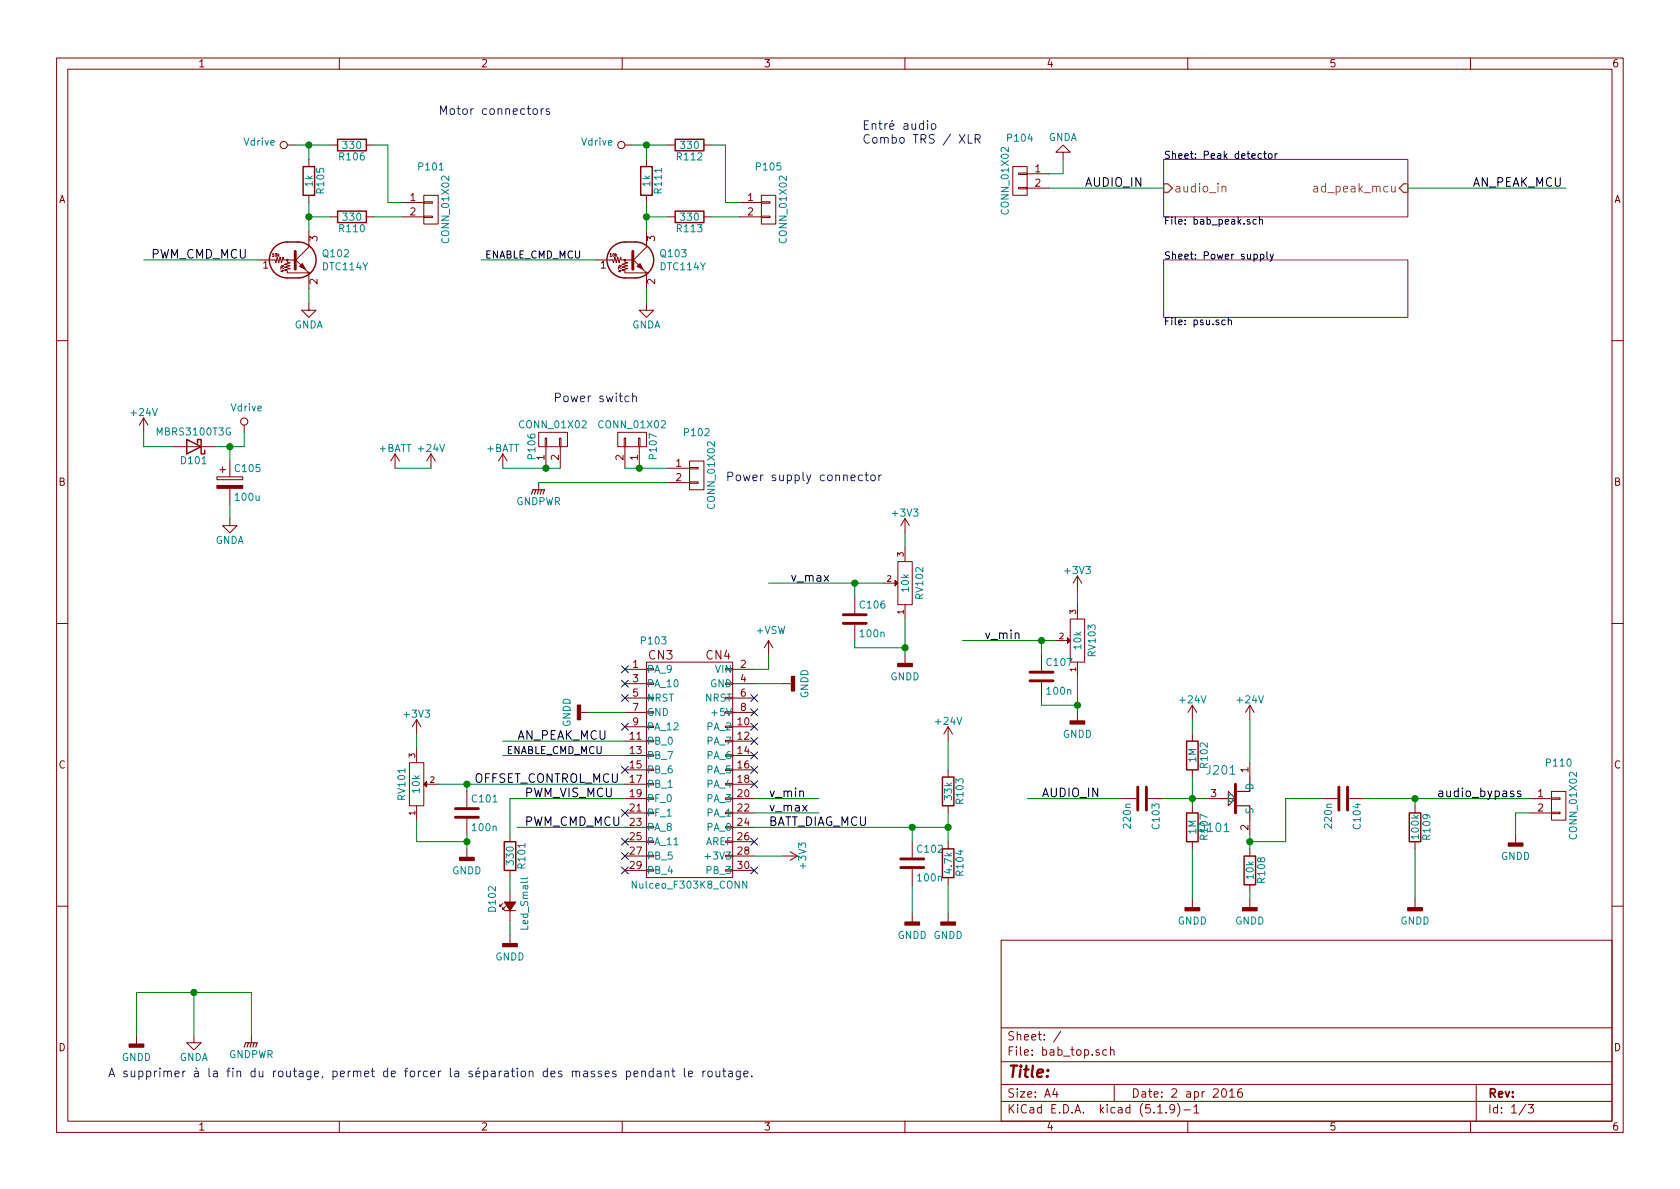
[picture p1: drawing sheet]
EESchema Schematic File Version 4
LIBS:bab_top-cache
EELAYER 30 0
EELAYER END
$Descr A4 11693 8268
encoding utf-8
Sheet 1 3
Title ""
Date "2 apr 2016"
Rev ""
Comp ""
Comment1 ""
Comment2 ""
Comment3 ""
Comment4 ""
$EndDescr
$Sheet
S 8100 1100 1700 400 
U 56FE9162
F0 "Peak detector" 50
F1 "bab_peak.sch" 50
F2 "ad_peak_mcu" I R 9800 1300 60 
F3 "audio_in" I L 8100 1300 60 
$EndSheet
$Comp
L power:+3V3 #PWR01
U 1 1
P 2900 5100
F 0 "#PWR01" H 2900 4950 50  0001 C CNN
F 1 "+3V3" H 2900 5240 50  0000 C CNN
F 2 "" H 2900 5100 50  0000 C CNN
F 3 "" H 2900 5100 50  0000 C CNN
	1    2900 5100
	1    0    0    -1  
$EndComp
Text Label 10250 1300 0    60   ~ 0
AN_PEAK_MCU
Text Label 3600 5150 0    60   ~ 0
AN_PEAK_MCU
$Comp
L Device:R R103
U 1 1
P 6600 5500
F 0 "R103" V 6680 5500 50  0000 C CNN
F 1 "33k" V 6600 5500 50  0000 C CNN
F 2 "Capacitors_SMD:C_0805_HandSoldering" V 6530 5500 50  0001 C CNN
F 3 "" H 6600 5500 50  0000 C CNN
	1    6600 5500
	1    0    0    -1  
$EndComp
$Comp
L Device:R R104
U 1 1
P 6600 6000
F 0 "R104" V 6680 6000 50  0000 C CNN
F 1 "4.7k" V 6600 6000 50  0000 C CNN
F 2 "Capacitors_SMD:C_0805_HandSoldering" V 6530 6000 50  0001 C CNN
F 3 "" H 6600 6000 50  0000 C CNN
	1    6600 6000
	1    0    0    -1  
$EndComp
$Comp
L power:GNDD #PWR02
U 1 1
P 6600 6350
F 0 "#PWR02" H 6600 6100 50  0001 C CNN
F 1 "GNDD" H 6600 6200 50  0000 C CNN
F 2 "" H 6600 6350 50  0000 C CNN
F 3 "" H 6600 6350 50  0000 C CNN
	1    6600 6350
	1    0    0    -1  
$EndComp
$Comp
L Device:C C102
U 1 1
P 6350 6000
F 0 "C102" H 6375 6100 50  0000 L CNN
F 1 "100n" H 6375 5900 50  0000 L CNN
F 2 "Capacitors_SMD:C_0805_HandSoldering" H 6388 5850 50  0001 C CNN
F 3 "" H 6350 6000 50  0000 C CNN
	1    6350 6000
	1    0    0    -1  
$EndComp
$Comp
L power:GNDD #PWR03
U 1 1
P 6350 6350
F 0 "#PWR03" H 6350 6100 50  0001 C CNN
F 1 "GNDD" H 6350 6200 50  0000 C CNN
F 2 "" H 6350 6350 50  0000 C CNN
F 3 "" H 6350 6350 50  0000 C CNN
	1    6350 6350
	1    0    0    -1  
$EndComp
$Comp
L power:+3V3 #PWR04
U 1 1
P 5450 5950
F 0 "#PWR04" H 5450 5800 50  0001 C CNN
F 1 "+3V3" H 5450 6090 50  0000 C CNN
F 2 "" H 5450 5950 50  0000 C CNN
F 3 "" H 5450 5950 50  0000 C CNN
	1    5450 5950
	0    1    1    0   
$EndComp
$Comp
L power:GNDD #PWR06
U 1 1
P 4100 4950
F 0 "#PWR06" H 4100 4700 50  0001 C CNN
F 1 "GNDD" H 4100 4800 50  0000 C CNN
F 2 "" H 4100 4950 50  0000 C CNN
F 3 "" H 4100 4950 50  0000 C CNN
	1    4100 4950
	0    1    1    0   
$EndComp
$Comp
L power:GNDD #PWR07
U 1 1
P 950 7200
F 0 "#PWR07" H 950 6950 50  0001 C CNN
F 1 "GNDD" H 950 7050 50  0000 C CNN
F 2 "" H 950 7200 50  0000 C CNN
F 3 "" H 950 7200 50  0000 C CNN
	1    950  7200
	1    0    0    -1  
$EndComp
$Comp
L power:GNDA #PWR08
U 1 1
P 1350 7200
F 0 "#PWR08" H 1350 6950 50  0001 C CNN
F 1 "GNDA" H 1350 7050 50  0000 C CNN
F 2 "" H 1350 7200 50  0000 C CNN
F 3 "" H 1350 7200 50  0000 C CNN
	1    1350 7200
	1    0    0    -1  
$EndComp
$Comp
L bab_top-rescue:GNDPWR #PWR09
U 1 1
P 1750 7200
F 0 "#PWR09" H 1750 7000 50  0001 C CNN
F 1 "GNDPWR" H 1750 7070 50  0000 C CNN
F 2 "" H 1750 7150 50  0000 C CNN
F 3 "" H 1750 7150 50  0000 C CNN
	1    1750 7200
	1    0    0    -1  
$EndComp
Text Notes 750  7500 0    60   ~ 0
A supprimer à la fin du routage, permet de forcer la séparation des masses pendant le routage.
$Comp
L power:GNDD #PWR010
U 1 1
P 5450 4750
F 0 "#PWR010" H 5450 4500 50  0001 C CNN
F 1 "GNDD" H 5450 4600 50  0000 C CNN
F 2 "" H 5450 4750 50  0000 C CNN
F 3 "" H 5450 4750 50  0000 C CNN
	1    5450 4750
	0    -1   -1   0   
$EndComp
NoConn ~ 5250 4950
NoConn ~ 5250 4850
NoConn ~ 4350 4850
NoConn ~ 5250 5850
Text Label 7550 1300 0    60   ~ 0
AUDIO_IN
$Comp
L Device:C C101
U 1 1
P 3250 5650
F 0 "C101" H 3275 5750 50  0000 L CNN
F 1 "100n" H 3275 5550 50  0000 L CNN
F 2 "Capacitors_SMD:C_0805_HandSoldering" H 3288 5500 50  0001 C CNN
F 3 "" H 3250 5650 50  0000 C CNN
	1    3250 5650
	1    0    0    -1  
$EndComp
$Comp
L power:GNDD #PWR011
U 1 1
P 3250 5900
F 0 "#PWR011" H 3250 5650 50  0001 C CNN
F 1 "GNDD" H 3250 5750 50  0000 C CNN
F 2 "" H 3250 5900 50  0000 C CNN
F 3 "" H 3250 5900 50  0000 C CNN
	1    3250 5900
	1    0    0    -1  
$EndComp
Text Label 3650 5750 0    60   ~ 0
PWM_CMD_MCU
Text Label 5350 5750 0    60   ~ 0
BATT_DIAG_MCU
Text Label 3300 5450 0    60   ~ 0
OFFSET_CONTROL_MCU
$Comp
L bab_top-rescue:CONN_01X02 P102
U 1 1
P 4850 3300
F 0 "P102" H 4850 3600 50  0000 C CNN
F 1 "CONN_01X02" V 4950 3300 50  0000 C CNN
F 2 "Connect:bornier2" H 4850 3300 50  0001 C CNN
F 3 "" H 4850 3300 50  0000 C CNN
	1    4850 3300
	1    0    0    -1  
$EndComp
$Comp
L bab_top-rescue:GNDPWR #PWR012
U 1 1
P 3750 3350
F 0 "#PWR012" H 3750 3150 50  0001 C CNN
F 1 "GNDPWR" H 3750 3220 50  0000 C CNN
F 2 "" H 3750 3300 50  0000 C CNN
F 3 "" H 3750 3300 50  0000 C CNN
	1    3750 3350
	1    0    0    -1  
$EndComp
$Comp
L power:+BATT #PWR013
U 1 1
P 3500 3250
F 0 "#PWR013" H 3500 3100 50  0001 C CNN
F 1 "+BATT" H 3500 3390 50  0000 C CNN
F 2 "" H 3500 3250 50  0000 C CNN
F 3 "" H 3500 3250 50  0000 C CNN
	1    3500 3250
	1    0    0    -1  
$EndComp
NoConn ~ 5250 5050
NoConn ~ 5250 5150
NoConn ~ 5250 5250
NoConn ~ 5250 5350
NoConn ~ 5250 6050
NoConn ~ 4350 5050
NoConn ~ 4350 4750
NoConn ~ 4350 4650
NoConn ~ 4350 5350
NoConn ~ 4350 5950
NoConn ~ 4350 6050
NoConn ~ 4350 5850
$Comp
L power:GNDA #PWR014
U 1 1
P 7400 1100
F 0 "#PWR014" H 7400 850 50  0001 C CNN
F 1 "GNDA" H 7400 950 50  0000 C CNN
F 2 "" H 7400 1100 50  0000 C CNN
F 3 "" H 7400 1100 50  0000 C CNN
	1    7400 1100
	-1   0    0    1   
$EndComp
Text Notes 6000 1000 0    60   ~ 0
Entré audio\nCombo TRS / XLR
$Comp
L power:+24V #PWR015
U 1 1
P 6600 5150
F 0 "#PWR015" H 6600 5000 50  0001 C CNN
F 1 "+24V" H 6600 5290 50  0000 C CNN
F 2 "" H 6600 5150 50  0000 C CNN
F 3 "" H 6600 5150 50  0000 C CNN
	1    6600 5150
	1    0    0    -1  
$EndComp
$Comp
L bab_top-rescue:CONN_01X02 P107
U 1 1
P 4400 3050
F 0 "P107" H 4350 3200 50  0000 C CNN
F 1 "CONN_01X02" V 4500 3050 50  0000 C CNN
F 2 "Pin_Headers:Pin_Header_Straight_1x02_Pitch2.54mm" H 4400 3050 50  0001 C CNN
F 3 "" H 4400 3050 50  0000 C CNN
	1    4400 3050
	0    1    -1   0   
$EndComp
Text Notes 3850 2800 0    60   ~ 0
Power switch
Text Notes 5050 3350 0    60   ~ 0
Power supply connector
Text Notes 3050 800  0    60   ~ 0
Motor connectors
$Sheet
S 8100 1800 1700 400 
U 56FE986E
F0 "Power supply" 50
F1 "psu.sch" 50
$EndSheet
$Comp
L bab_top-rescue:CONN_01X02 P106
U 1 1
P 3850 3050
F 0 "P106" H 3800 3200 50  0000 C CNN
F 1 "CONN_01X02" V 3950 3050 50  0000 C CNN
F 2 "Pin_Headers:Pin_Header_Straight_1x02_Pitch2.54mm" H 3850 3050 50  0001 C CNN
F 3 "" H 3850 3050 50  0000 C CNN
	1    3850 3050
	0    -1   -1   0   
$EndComp
Text Label 3650 5550 0    60   ~ 0
PWM_VIS_MCU
$Comp
L Device:R R101
U 1 1
P 3550 5950
F 0 "R101" V 3630 5950 50  0000 C CNN
F 1 "330" V 3550 5950 50  0000 C CNN
F 2 "Capacitors_SMD:C_0805_HandSoldering" V 3480 5950 50  0001 C CNN
F 3 "" H 3550 5950 50  0000 C CNN
	1    3550 5950
	1    0    0    -1  
$EndComp
$Comp
L bab_top-rescue:Led_Small D102
U 1 1
P 3550 6300
F 0 "D102" H 3500 6425 50  0000 L CNN
F 1 "Led_Small" H 3375 6200 50  0000 L CNN
F 2 "Pin_Headers:Pin_Header_Straight_1x02" V 3550 6300 50  0001 C CNN
F 3 "" V 3550 6300 50  0000 C CNN
	1    3550 6300
	0    -1   -1   0   
$EndComp
$Comp
L power:GNDD #PWR016
U 1 1
P 3550 6500
F 0 "#PWR016" H 3550 6250 50  0001 C CNN
F 1 "GNDD" H 3550 6350 50  0000 C CNN
F 2 "" H 3550 6500 50  0000 C CNN
F 3 "" H 3550 6500 50  0000 C CNN
	1    3550 6500
	1    0    0    -1  
$EndComp
$Comp
L bab_top-rescue:J201 Q101
U 1 1
P 8600 5550
F 0 "Q101" H 8450 5350 60  0000 C CNN
F 1 "J201" H 8500 5750 60  0000 C CNN
F 2 "TO_SOT_Packages_SMD:SOT-23_Handsoldering" H 8600 5550 60  0001 C CNN
F 3 "" H 8600 5550 60  0000 C CNN
	1    8600 5550
	1    0    0    -1  
$EndComp
$Comp
L Device:R R107
U 1 1
P 8300 5750
F 0 "R107" V 8380 5750 50  0000 C CNN
F 1 "1M" V 8300 5750 50  0000 C CNN
F 2 "Capacitors_SMD:C_0805_HandSoldering" V 8230 5750 50  0001 C CNN
F 3 "" H 8300 5750 50  0000 C CNN
	1    8300 5750
	1    0    0    -1  
$EndComp
$Comp
L power:GNDD #PWR017
U 1 1
P 8700 6250
F 0 "#PWR017" H 8700 6000 50  0001 C CNN
F 1 "GNDD" H 8700 6100 50  0000 C CNN
F 2 "" H 8700 6250 50  0000 C CNN
F 3 "" H 8700 6250 50  0000 C CNN
	1    8700 6250
	1    0    0    -1  
$EndComp
$Comp
L power:GNDD #PWR018
U 1 1
P 8300 6250
F 0 "#PWR018" H 8300 6000 50  0001 C CNN
F 1 "GNDD" H 8300 6100 50  0000 C CNN
F 2 "" H 8300 6250 50  0000 C CNN
F 3 "" H 8300 6250 50  0000 C CNN
	1    8300 6250
	1    0    0    -1  
$EndComp
$Comp
L Device:C C104
U 1 1
P 9350 5550
F 0 "C104" H 9375 5650 50  0000 L CNN
F 1 "220n" H 9375 5450 50  0000 L CNN
F 2 "Capacitors_SMD:C_0805_HandSoldering" H 9388 5400 50  0001 C CNN
F 3 "" H 9350 5550 50  0000 C CNN
	1    9350 5550
	0    1    1    0   
$EndComp
$Comp
L Device:R R109
U 1 1
P 9850 5750
F 0 "R109" V 9930 5750 50  0000 C CNN
F 1 "100k" V 9850 5750 50  0000 C CNN
F 2 "Capacitors_SMD:C_0805_HandSoldering" V 9780 5750 50  0001 C CNN
F 3 "" H 9850 5750 50  0000 C CNN
	1    9850 5750
	1    0    0    -1  
$EndComp
$Comp
L power:GNDD #PWR019
U 1 1
P 9850 6250
F 0 "#PWR019" H 9850 6000 50  0001 C CNN
F 1 "GNDD" H 9850 6100 50  0000 C CNN
F 2 "" H 9850 6250 50  0000 C CNN
F 3 "" H 9850 6250 50  0000 C CNN
	1    9850 6250
	1    0    0    -1  
$EndComp
Text Label 7250 5550 0    60   ~ 0
AUDIO_IN
$Comp
L power:+24V #PWR020
U 1 1
P 8700 5000
F 0 "#PWR020" H 8700 4850 50  0001 C CNN
F 1 "+24V" H 8700 5140 50  0000 C CNN
F 2 "" H 8700 5000 50  0000 C CNN
F 3 "" H 8700 5000 50  0000 C CNN
	1    8700 5000
	1    0    0    -1  
$EndComp
$Comp
L Device:R R102
U 1 1
P 8300 5250
F 0 "R102" V 8380 5250 50  0000 C CNN
F 1 "1M" V 8300 5250 50  0000 C CNN
F 2 "Capacitors_SMD:C_0805_HandSoldering" V 8230 5250 50  0001 C CNN
F 3 "" H 8300 5250 50  0000 C CNN
	1    8300 5250
	1    0    0    -1  
$EndComp
$Comp
L power:+24V #PWR021
U 1 1
P 8300 5000
F 0 "#PWR021" H 8300 4850 50  0001 C CNN
F 1 "+24V" H 8300 5140 50  0000 C CNN
F 2 "" H 8300 5000 50  0000 C CNN
F 3 "" H 8300 5000 50  0000 C CNN
	1    8300 5000
	1    0    0    -1  
$EndComp
$Comp
L Device:R R108
U 1 1
P 8700 6050
F 0 "R108" V 8780 6050 50  0000 C CNN
F 1 "10k" V 8700 6050 50  0000 C CNN
F 2 "Capacitors_SMD:C_0805_HandSoldering" V 8630 6050 50  0001 C CNN
F 3 "" H 8700 6050 50  0000 C CNN
	1    8700 6050
	1    0    0    -1  
$EndComp
Text Label 10000 5550 0    60   ~ 0
audio_bypass
$Comp
L Device:C C103
U 1 1
P 7950 5550
F 0 "C103" H 7975 5650 50  0000 L CNN
F 1 "220n" H 7975 5450 50  0000 L CNN
F 2 "Capacitors_SMD:C_0805_HandSoldering" H 7988 5400 50  0001 C CNN
F 3 "" H 7950 5550 50  0000 C CNN
	1    7950 5550
	0    1    1    0   
$EndComp
Text Label 1050 1800 0    60   ~ 0
PWM_CMD_MCU
$Comp
L bab_top-rescue:CONN_01X02 P110
U 1 1
P 10850 5600
F 0 "P110" H 10850 5900 50  0000 C CNN
F 1 "CONN_01X02" V 10950 5600 50  0000 C CNN
F 2 "Pin_Headers:Pin_Header_Straight_1x02_Pitch2.54mm" H 10850 5600 50  0001 C CNN
F 3 "" H 10850 5600 50  0000 C CNN
	1    10850 5600
	1    0    0    -1  
$EndComp
$Comp
L power:GNDD #PWR022
U 1 1
P 10550 5800
F 0 "#PWR022" H 10550 5550 50  0001 C CNN
F 1 "GNDD" H 10550 5650 50  0000 C CNN
F 2 "" H 10550 5800 50  0000 C CNN
F 3 "" H 10550 5800 50  0000 C CNN
	1    10550 5800
	1    0    0    -1  
$EndComp
$Comp
L power:+BATT #PWR023
U 1 1
P 2750 3250
F 0 "#PWR023" H 2750 3100 50  0001 C CNN
F 1 "+BATT" H 2750 3390 50  0000 C CNN
F 2 "" H 2750 3250 50  0000 C CNN
F 3 "" H 2750 3250 50  0000 C CNN
	1    2750 3250
	1    0    0    -1  
$EndComp
$Comp
L power:+24V #PWR024
U 1 1
P 3000 3250
F 0 "#PWR024" H 3000 3100 50  0001 C CNN
F 1 "+24V" H 3000 3390 50  0000 C CNN
F 2 "" H 3000 3250 50  0000 C CNN
F 3 "" H 3000 3250 50  0000 C CNN
	1    3000 3250
	1    0    0    -1  
$EndComp
$Comp
L bab:Nulceo_F303K8_CONN P103
U 1 1
P 4800 5350
F 0 "P103" H 4550 6250 50  0000 C CNN
F 1 "Nulceo_F303K8_CONN" H 4800 4550 50  0000 C CNN
F 2 "bab_footprint:Nucleo_F303K8_CONN" H 4800 4200 50  0001 C CNN
F 3 "" H 4800 4200 50  0000 C CNN
	1    4800 5350
	1    0    0    -1  
$EndComp
$Comp
L bab_top-rescue:POT-RESCUE-bab_top RV102
U 1 1
P 6300 4050
F 0 "RV102" H 6300 3950 50  0000 C CNN
F 1 "10k" H 6300 4050 50  0000 C CNN
F 2 "flax_lib:ALPS_RK09L" H 6300 4050 50  0001 C CNN
F 3 "" H 6300 4050 50  0000 C CNN
	1    6300 4050
	0    -1   -1   0   
$EndComp
$Comp
L bab_top-rescue:POT-RESCUE-bab_top RV103
U 1 1
P 7500 4450
F 0 "RV103" H 7500 4350 50  0000 C CNN
F 1 "10k" H 7500 4450 50  0000 C CNN
F 2 "flax_lib:ALPS_RK09L" H 7500 4450 50  0001 C CNN
F 3 "" H 7500 4450 50  0000 C CNN
	1    7500 4450
	0    -1   -1   0   
$EndComp
$Comp
L power:+3V3 #PWR025
U 1 1
P 7500 4100
F 0 "#PWR025" H 7500 3950 50  0001 C CNN
F 1 "+3V3" H 7500 4240 50  0000 C CNN
F 2 "" H 7500 4100 50  0000 C CNN
F 3 "" H 7500 4100 50  0000 C CNN
	1    7500 4100
	1    0    0    -1  
$EndComp
$Comp
L power:+3V3 #PWR026
U 1 1
P 6300 3700
F 0 "#PWR026" H 6300 3550 50  0001 C CNN
F 1 "+3V3" H 6300 3840 50  0000 C CNN
F 2 "" H 6300 3700 50  0000 C CNN
F 3 "" H 6300 3700 50  0000 C CNN
	1    6300 3700
	1    0    0    -1  
$EndComp
$Comp
L power:GNDD #PWR027
U 1 1
P 7500 4950
F 0 "#PWR027" H 7500 4700 50  0001 C CNN
F 1 "GNDD" H 7500 4800 50  0000 C CNN
F 2 "" H 7500 4950 50  0000 C CNN
F 3 "" H 7500 4950 50  0000 C CNN
	1    7500 4950
	1    0    0    -1  
$EndComp
$Comp
L power:GNDD #PWR028
U 1 1
P 6300 4550
F 0 "#PWR028" H 6300 4300 50  0001 C CNN
F 1 "GNDD" H 6300 4400 50  0000 C CNN
F 2 "" H 6300 4550 50  0000 C CNN
F 3 "" H 6300 4550 50  0000 C CNN
	1    6300 4550
	1    0    0    -1  
$EndComp
Text Label 6850 4450 0    60   ~ 0
v_min
Text Label 5500 4050 0    60   ~ 0
v_max
Text Label 5350 5550 0    60   ~ 0
v_min
$Comp
L Device:C C106
U 1 1
P 5950 4300
F 0 "C106" H 5975 4400 50  0000 L CNN
F 1 "100n" H 5975 4200 50  0000 L CNN
F 2 "Capacitors_SMD:C_0805_HandSoldering" H 5988 4150 50  0001 C CNN
F 3 "" H 5950 4300 50  0000 C CNN
	1    5950 4300
	1    0    0    -1  
$EndComp
$Comp
L Device:C C107
U 1 1
P 7250 4700
F 0 "C107" H 7275 4800 50  0000 L CNN
F 1 "100n" H 7275 4600 50  0000 L CNN
F 2 "Capacitors_SMD:C_0805_HandSoldering" H 7288 4550 50  0001 C CNN
F 3 "" H 7250 4700 50  0000 C CNN
	1    7250 4700
	1    0    0    -1  
$EndComp
$Comp
L bab_top-rescue:CONN_01X02 P104
U 1 1
P 7100 1250
F 0 "P104" H 7100 1550 50  0000 C CNN
F 1 "CONN_01X02" V 7200 1250 50  0000 C CNN
F 2 "Pin_Headers:Pin_Header_Straight_1x02_Pitch2.54mm" H 7100 1250 50  0001 C CNN
F 3 "" H 7100 1250 50  0000 C CNN
	1    7100 1250
	-1   0    0    -1  
$EndComp
Text Label 5350 5650 0    60   ~ 0
v_max
Wire Wire Line
	4350 5150 3500 5150
Wire Wire Line
	9800 1300 10900 1300
Wire Wire Line
	6600 5150 6600 5350
Wire Wire Line
	6600 5650 6600 5750
Wire Wire Line
	6600 6150 6600 6350
Connection ~ 6600 5750
Wire Wire Line
	6350 5850 6350 5750
Connection ~ 6350 5750
Wire Wire Line
	6350 6150 6350 6350
Wire Wire Line
	5450 5950 5250 5950
Wire Wire Line
	4100 4950 4350 4950
Wire Wire Line
	950  6900 1350 6900
Wire Wire Line
	1750 6900 1750 7200
Wire Wire Line
	1350 7200 1350 6900
Connection ~ 1350 6900
Wire Wire Line
	950  6900 950  7200
Wire Wire Line
	5250 4750 5450 4750
Wire Wire Line
	7300 1300 8100 1300
Wire Wire Line
	3250 5800 3250 5850
Wire Wire Line
	3250 5500 3250 5450
Connection ~ 3250 5450
Wire Wire Line
	4650 3350 3750 3350
Wire Wire Line
	7400 1100 7400 1200
Wire Wire Line
	7400 1200 7300 1200
Wire Wire Line
	1000 1800 1800 1800
Wire Wire Line
	4350 3250 4450 3250
Connection ~ 4450 3250
Wire Wire Line
	3500 3250 3800 3250
Connection ~ 3800 3250
Wire Wire Line
	2900 5850 3250 5850
Connection ~ 3250 5850
Wire Wire Line
	3550 5550 3550 5800
Wire Wire Line
	3550 6100 3550 6200
Wire Wire Line
	3550 6400 3550 6500
Wire Wire Line
	8300 6250 8300 5900
Wire Wire Line
	8300 5400 8300 5550
Connection ~ 8300 5550
Wire Wire Line
	9850 6250 9850 5900
Wire Wire Line
	9850 5600 9850 5550
Connection ~ 9850 5550
Wire Wire Line
	8300 5000 8300 5100
Wire Wire Line
	8700 5000 8700 5300
Wire Wire Line
	8700 5800 8700 5850
Wire Wire Line
	8700 6200 8700 6250
Connection ~ 8700 5850
Wire Wire Line
	8100 5550 8300 5550
Wire Wire Line
	7800 5550 7150 5550
Wire Wire Line
	9500 5550 9850 5550
Wire Wire Line
	10550 5800 10550 5650
Wire Wire Line
	10550 5650 10650 5650
Wire Wire Line
	5250 5550 5700 5550
Wire Wire Line
	5350 4050 5950 4050
Wire Wire Line
	6700 4450 7250 4450
Wire Wire Line
	7500 4100 7500 4200
Wire Wire Line
	6300 3700 6300 3800
Wire Wire Line
	7500 4700 7500 4900
Wire Wire Line
	6300 4300 6300 4500
Wire Wire Line
	5950 4150 5950 4050
Connection ~ 5950 4050
Wire Wire Line
	5950 4450 5950 4500
Wire Wire Line
	5950 4500 6300 4500
Connection ~ 6300 4500
Wire Wire Line
	7250 4850 7250 4900
Wire Wire Line
	7250 4900 7500 4900
Connection ~ 7500 4900
Wire Wire Line
	7250 4550 7250 4450
Connection ~ 7250 4450
Wire Wire Line
	3000 3250 2750 3250
Wire Wire Line
	3550 5550 4350 5550
Wire Wire Line
	5250 5750 6350 5750
Wire Wire Line
	5700 5650 5250 5650
Wire Wire Line
	4350 5750 3600 5750
NoConn ~ 4350 5650
NoConn ~ 5250 5450
$Comp
L bab_top-rescue:POT-RESCUE-bab_top RV101
U 1 1
P 2900 5450
F 0 "RV101" H 2900 5350 50  0000 C CNN
F 1 "10k" H 2900 5450 50  0000 C CNN
F 2 "flax_lib:ALPS_RK09L" H 2900 5450 50  0001 C CNN
F 3 "" H 2900 5450 50  0000 C CNN
	1    2900 5450
	0    1    -1   0   
$EndComp
Wire Wire Line
	4350 5450 3250 5450
Wire Wire Line
	2900 5700 2900 5850
Wire Wire Line
	2900 5100 2900 5200
Wire Wire Line
	8700 5850 8950 5850
Wire Wire Line
	8950 5850 8950 5550
Wire Wire Line
	8950 5550 9200 5550
Wire Wire Line
	6600 5750 6600 5850
Wire Wire Line
	6350 5750 6600 5750
Wire Wire Line
	1350 6900 1750 6900
Wire Wire Line
	3250 5450 3050 5450
Wire Wire Line
	4450 3250 4650 3250
Wire Wire Line
	3800 3250 3900 3250
Wire Wire Line
	3250 5850 3250 5900
Wire Wire Line
	8300 5550 8300 5600
Wire Wire Line
	8300 5550 8400 5550
Wire Wire Line
	9850 5550 10650 5550
Wire Wire Line
	8700 5850 8700 5900
Wire Wire Line
	5950 4050 6150 4050
Wire Wire Line
	6300 4500 6300 4550
Wire Wire Line
	7500 4900 7500 4950
Wire Wire Line
	7250 4450 7350 4450
$Comp
L bab_top-rescue:CONN_01X02 P101
U 1 1
P 3000 1450
F 0 "P101" H 3000 1750 50  0000 C CNN
F 1 "CONN_01X02" V 3100 1450 50  0000 C CNN
F 2 "Pin_Headers:Pin_Header_Straight_1x02_Pitch2.54mm" H 3000 1450 50  0001 C CNN
F 3 "" H 3000 1450 50  0000 C CNN
	1    3000 1450
	1    0    0    -1  
$EndComp
$Comp
L Transistor_BJT:DTC114Y Q102
U 1 1
P 2050 1800
F 0 "Q102" H 2238 1846 50  0000 L CNN
F 1 "DTC114Y" H 2238 1755 50  0000 L CNN
F 2 "TO_SOT_Packages_SMD:SOT-23" H 2050 1800 50  0001 L CNN
F 3 "" H 2050 1800 50  0001 L CNN
	1    2050 1800
	1    0    0    -1  
$EndComp
$Comp
L power:GNDA #PWR0105
U 1 1
P 2150 2100
F 0 "#PWR0105" H 2150 1850 50  0001 C CNN
F 1 "GNDA" H 2150 1950 50  0000 C CNN
F 2 "" H 2150 2100 50  0000 C CNN
F 3 "" H 2150 2100 50  0000 C CNN
	1    2150 2100
	1    0    0    -1  
$EndComp
$Comp
L Device:R R105
U 1 1
P 2150 1250
F 0 "R105" V 2230 1250 50  0000 C CNN
F 1 "1k" V 2150 1250 50  0000 C CNN
F 2 "Capacitors_SMD:C_1206_HandSoldering" V 2080 1250 50  0001 C CNN
F 3 "" H 2150 1250 50  0000 C CNN
	1    2150 1250
	1    0    0    -1  
$EndComp
$Comp
L Device:R R110
U 1 1
P 2450 1500
F 0 "R110" V 2530 1500 50  0000 C CNN
F 1 "330" V 2450 1500 50  0000 C CNN
F 2 "Capacitors_SMD:C_0805_HandSoldering" V 2380 1500 50  0001 C CNN
F 3 "" H 2450 1500 50  0000 C CNN
	1    2450 1500
	0    1    1    0   
$EndComp
Wire Wire Line
	2150 2000 2150 2100
Wire Wire Line
	2150 1600 2150 1500
Wire Wire Line
	2150 1400 2150 1500
Wire Wire Line
	2150 1500 2300 1500
Wire Wire Line
	2600 1500 2800 1500
$Comp
L Device:R R106
U 1 1
P 2450 1000
F 0 "R106" V 2530 1000 50  0000 C CNN
F 1 "330" V 2450 1000 50  0000 C CNN
F 2 "Capacitors_SMD:C_0805_HandSoldering" V 2380 1000 50  0001 C CNN
F 3 "" H 2450 1000 50  0000 C CNN
	1    2450 1000
	0    1    1    0   
$EndComp
Wire Wire Line
	2800 1400 2700 1400
Wire Wire Line
	2700 1400 2700 1000
Wire Wire Line
	2700 1000 2600 1000
Wire Wire Line
	2300 1000 2150 1000
Wire Wire Line
	2150 1000 2150 1100
$Comp
L power:+24V #PWR0101
U 1 1
P 1000 3000
F 0 "#PWR0101" H 1000 2850 50  0001 C CNN
F 1 "+24V" H 1000 3140 50  0000 C CNN
F 2 "" H 1000 3000 50  0000 C CNN
F 3 "" H 1000 3000 50  0000 C CNN
	1    1000 3000
	1    0    0    -1  
$EndComp
$Comp
L Device:D_Schottky D?
U 1 1
P 1350 3100
AR Path="/56FE986E/5DD402CE" Ref="D?"  Part="1" 
AR Path="/5DD402CE" Ref="D101"  Part="1" 
F 0 "D101" H 1350 3200 50  0000 C CNN
F 1 "MBRS3100T3G" H 1350 3000 50  0000 C CNN
F 2 "flax_lib:DO-214AC" H 1350 3100 60  0001 C CNN
F 3 "" H 1350 3100 60  0000 C CNN
	1    1350 3100
	-1   0    0    1   
$EndComp
$Comp
L Device:CP C?
U 1 1
P 1600 3350
AR Path="/56FE986E/5DD47F04" Ref="C?"  Part="1" 
AR Path="/5DD47F04" Ref="C105"  Part="1" 
F 0 "C105" H 1625 3450 50  0000 L CNN
F 1 "100u" H 1625 3250 50  0000 L CNN
F 2 "Capacitors_SMD:CP_Elec_6.3x7.7" H 1638 3200 30  0001 C CNN
F 3 "" H 1600 3350 60  0000 C CNN
	1    1600 3350
	1    0    0    -1  
$EndComp
$Comp
L power:GNDA #PWR0102
U 1 1
P 1600 3600
F 0 "#PWR0102" H 1600 3350 50  0001 C CNN
F 1 "GNDA" H 1600 3450 50  0000 C CNN
F 2 "" H 1600 3600 50  0000 C CNN
F 3 "" H 1600 3600 50  0000 C CNN
	1    1600 3600
	1    0    0    -1  
$EndComp
Wire Wire Line
	1000 3000 1000 3100
Wire Wire Line
	1200 3100 1000 3100
Wire Wire Line
	1600 3600 1600 3500
Wire Wire Line
	1500 3100 1600 3100
Wire Wire Line
	1600 3100 1600 3200
Wire Wire Line
	1700 3000 1700 3100
Wire Wire Line
	1700 3100 1600 3100
Connection ~ 1600 3100
Connection ~ 2150 1500
Wire Wire Line
	2150 1000 2050 1000
Connection ~ 2150 1000
Wire Wire Line
	3350 1800 4150 1800
$Comp
L bab_top-rescue:CONN_01X02 P105
U 1 1
P 5350 1450
F 0 "P105" H 5350 1750 50  0000 C CNN
F 1 "CONN_01X02" V 5450 1450 50  0000 C CNN
F 2 "Pin_Headers:Pin_Header_Straight_1x02_Pitch2.54mm" H 5350 1450 50  0001 C CNN
F 3 "" H 5350 1450 50  0000 C CNN
	1    5350 1450
	1    0    0    -1  
$EndComp
$Comp
L Transistor_BJT:DTC114Y Q103
U 1 1
P 4400 1800
F 0 "Q103" H 4588 1846 50  0000 L CNN
F 1 "DTC114Y" H 4588 1755 50  0000 L CNN
F 2 "TO_SOT_Packages_SMD:SOT-23" H 4400 1800 50  0001 L CNN
F 3 "" H 4400 1800 50  0001 L CNN
	1    4400 1800
	1    0    0    -1  
$EndComp
$Comp
L power:GNDA #PWR0107
U 1 1
P 4500 2100
F 0 "#PWR0107" H 4500 1850 50  0001 C CNN
F 1 "GNDA" H 4500 1950 50  0000 C CNN
F 2 "" H 4500 2100 50  0000 C CNN
F 3 "" H 4500 2100 50  0000 C CNN
	1    4500 2100
	1    0    0    -1  
$EndComp
$Comp
L Device:R R111
U 1 1
P 4500 1250
F 0 "R111" V 4580 1250 50  0000 C CNN
F 1 "1k" V 4500 1250 50  0000 C CNN
F 2 "Capacitors_SMD:C_1206_HandSoldering" V 4430 1250 50  0001 C CNN
F 3 "" H 4500 1250 50  0000 C CNN
	1    4500 1250
	1    0    0    -1  
$EndComp
$Comp
L Device:R R113
U 1 1
P 4800 1500
F 0 "R113" V 4880 1500 50  0000 C CNN
F 1 "330" V 4800 1500 50  0000 C CNN
F 2 "Capacitors_SMD:C_0805_HandSoldering" V 4730 1500 50  0001 C CNN
F 3 "" H 4800 1500 50  0000 C CNN
	1    4800 1500
	0    1    1    0   
$EndComp
Wire Wire Line
	4500 2000 4500 2100
Wire Wire Line
	4500 1600 4500 1500
Wire Wire Line
	4500 1400 4500 1500
Wire Wire Line
	4500 1500 4650 1500
Wire Wire Line
	4950 1500 5150 1500
$Comp
L Device:R R112
U 1 1
P 4800 1000
F 0 "R112" V 4880 1000 50  0000 C CNN
F 1 "330" V 4800 1000 50  0000 C CNN
F 2 "Capacitors_SMD:C_0805_HandSoldering" V 4730 1000 50  0001 C CNN
F 3 "" H 4800 1000 50  0000 C CNN
	1    4800 1000
	0    1    1    0   
$EndComp
Wire Wire Line
	5150 1400 5050 1400
Wire Wire Line
	5050 1400 5050 1000
Wire Wire Line
	5050 1000 4950 1000
Wire Wire Line
	4650 1000 4500 1000
Wire Wire Line
	4500 1000 4500 1100
Connection ~ 4500 1500
Wire Wire Line
	4500 1000 4400 1000
Connection ~ 4500 1000
Wire Wire Line
	3500 5250 4350 5250
Text Label 4200 5250 2    50   ~ 0
ENABLE_CMD_MCU
Text Label 4050 1800 2    50   ~ 0
ENABLE_CMD_MCU
$Comp
L power:+VSW #PWR0108
U 1 1
P 5350 4550
F 0 "#PWR0108" H 5350 4400 50  0001 C CNN
F 1 "+VSW" H 5365 4723 50  0000 C CNN
F 2 "" H 5350 4550 50  0001 C CNN
F 3 "" H 5350 4550 50  0001 C CNN
	1    5350 4550
	1    0    0    -1  
$EndComp
Wire Wire Line
	5350 4550 5350 4650
Wire Wire Line
	5350 4650 5250 4650
$Comp
L bab_top-rescue:Vdrive-power #PWR0103
U 1 1
P 1700 3000
F 0 "#PWR0103" H 1500 2850 50  0001 C CNN
F 1 "Vdrive" H 1717 3173 50  0000 C CNN
F 2 "" H 1700 3000 50  0001 C CNN
F 3 "" H 1700 3000 50  0001 C CNN
	1    1700 3000
	1    0    0    -1  
$EndComp
$Comp
L bab_top-rescue:Vdrive-power #PWR0104
U 1 1
P 2050 1000
F 0 "#PWR0104" H 1850 850 50  0001 C CNN
F 1 "Vdrive" V 2068 1128 50  0000 L CNN
F 2 "" H 2050 1000 50  0001 C CNN
F 3 "" H 2050 1000 50  0001 C CNN
	1    2050 1000
	0    -1   -1   0   
$EndComp
$Comp
L bab_top-rescue:Vdrive-power #PWR0106
U 1 1
P 4400 1000
F 0 "#PWR0106" H 4200 850 50  0001 C CNN
F 1 "Vdrive" V 4418 1128 50  0000 L CNN
F 2 "" H 4400 1000 50  0001 C CNN
F 3 "" H 4400 1000 50  0001 C CNN
	1    4400 1000
	0    -1   -1   0   
$EndComp
$EndSCHEMATC
